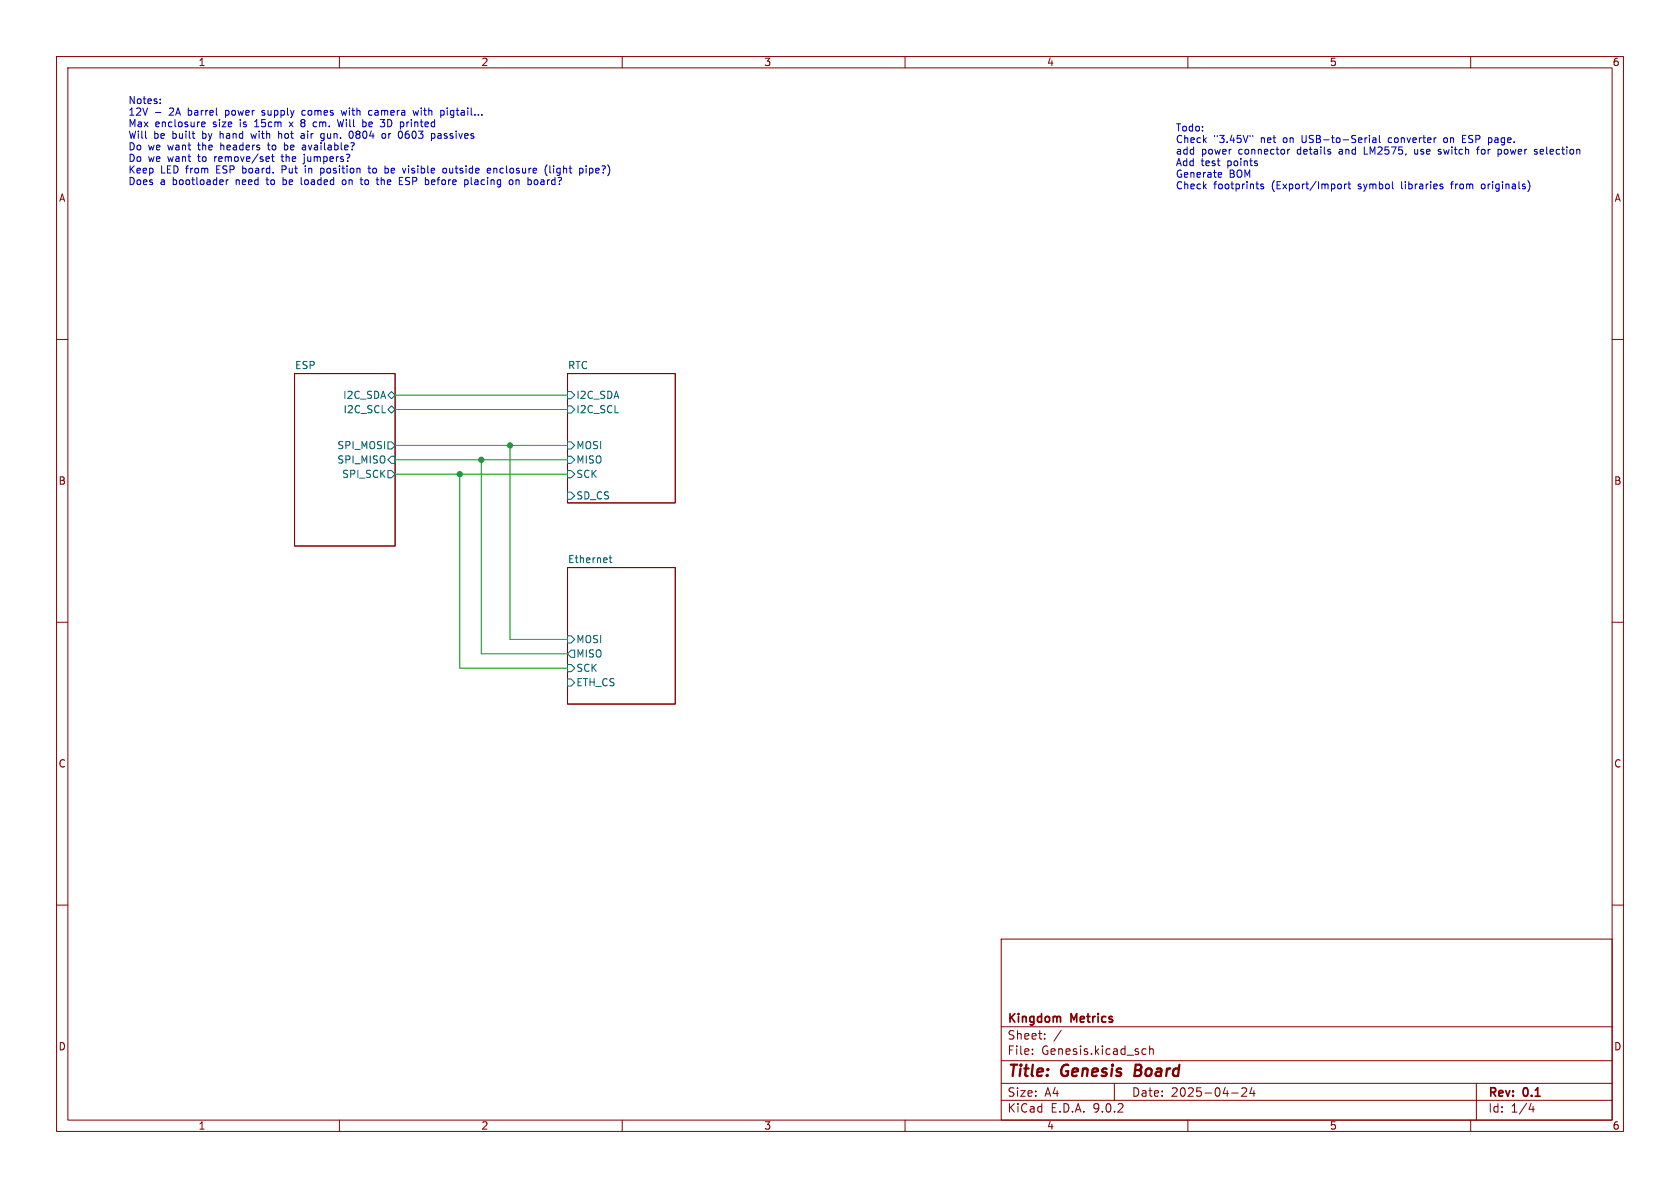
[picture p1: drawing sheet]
<svg xmlns="http://www.w3.org/2000/svg" width="297mm" height="210mm" viewBox="0 0 297 210" stroke-linecap="round" stroke-linejoin="round" font-family="sans-serif">
<g fill="none" stroke="#840000" stroke-width=".18">
<path d="M10 10h277v190h-277zM12 12h273v186h-273zM60 10v2M110 10v2M160 10v2M210 10v2M260 10v2M10 60h2M52.1 66h17.7v30.5h-17.7zM100.3 66h19.1v22.9h-19.1zM285 60h2M10 110h2"/>
<path d="M100.3 100.3h19.1v24.2h-19.1zM285 110h2M10 160h2M177 166h108v32h-108zM285 160h2M60 198v2M110 198v2M160 198v2M177 194.5h108M177 191.5h108M177 187.5h108M177 181.5h108"/>
<path d="M182.5 186.3v.1M182.5 185.5v.1M184.7 183.6v.1M184.7 182.8v.1M187.6 182.1l-1.3 2M197 191.5v3M202.2 185.4l.4 .1M202.6 186.3l-.4 .1M203.2 185.5l.3-.1 .3 .1 .1 .9M203.2 184.9v1.5M210 198v2M217.7 193.2h1.2"/>
<path d="M219.5 192.4l.6-.1 .2 .1 .1 .3-.9 1.1h.9M221.3 192.2l-.3 1.1h.9M221.7 192.8v1M260 198v2M261 191.5v6.5M270.7 195l-.4 1.1h.9M271 195.6v1"/>
</g>
<path d="M200.8 188.2l-.3 2h.8" fill="none" stroke="#840000" stroke-width=".4"/>
<g fill="none" stroke="#006464" stroke-width=".18">
<path d="M68.6 69.9l.6-.7 .6 .7-.6 .6zM68.6 78.1h.6l.6 .6-.6 .7h-.6zM68.6 72.4l.6-.6 .6 .6-.6 .6zM100.3 69.2h.7l.6 .7-.6 .6h-.7zM100.3 71.8h.7l.6 .6-.6 .6h-.7zM100.3 78.1h.7l.6 .6-.6 .7h-.7zM68.6 83.2h.6l.6 .6-.6 .7h-.6zM69.2 80.6h.6v1.3h-.6l-.6-.6zM100.3 80.6h.7l.6 .7-.6 .6h-.7zM100.3 83.2h.7l.6 .6-.6 .7h-.7zM100.3 87h.7l.6 .6-.6 .7h-.7zM107.7 98.6h.5"/>
<path d="M107.9 98.2v1.1l.3 .2M100.3 112.4h.7l.6 .6-.6 .7h-.7zM100.3 117.5h.7l.6 .6-.6 .6h-.7zM101 114.9h.6v1.3h-.6l-.7-.6zM100.3 120h.7l.6 .7-.6 .6h-.7z"/>
</g>
<path d="M69.8 78.7h30.5M69.8 72.4h30.5M69.8 69.9h30.5M90.2 78.7v34.3h10.1M69.8 83.8h30.5M69.8 81.3h30.5M81.3 83.8v34.3h19M85.1 81.3v34.3h15.2" fill="none" stroke="#009600" stroke-width=".18"/>
<g fill="none" stroke="#0000c2" stroke-width=".18">
<path d="M27.5 19.9h1M28.3 18.2v.1M28.3 17.5v.2M46.5 19.5l-.2 .2 .2 .2M53.9 19.5l-.4 .1-.1 .2v.4l.5 .2M60.3 19.5l.3 .9 .2-.6 .2 .6M65.8 19.6l-.4-.1-.2 .3 .1 .5h.5M73 19.5l.3 .9 .2-.6 .2 .6 .3-.9M78 19.5l.4 .1 .1 .2v.4l-.5 .2M79.1 19.1v.1M34 23.6h.4M34.3 24.5h.1"/>
<path d="M35.6 22l.7-.1-.1-.3h-.4l-.2 .1 .1 .6h.5M40 31.8v.8M40.4 31.8l-.4 .2M44.4 23.6l.2 .9M45 22.4h.7M46.3 20.3l.1 .1M47.3 25.7h.4M47.4 25.2l.1 1.2M48 27.7h.5M48.2 27.3v1.1l.3 .1M49.3 23.2v1.3M49.6 23.6l-.3 .1"/>
<path d="M49.7 27.7h.5M49.9 30h.4M49.9 27.3v1.2M50 31.4v1.2M50 32.6h.2M50.2 31.8h-.2M50.3 25.2v1.3M50.3 26.4l.3 .1M50.3 29.3h-.4v1.3M50.6 25.7h-.3M51.1 21.6l.7 .8M51.8 21.6l-.7 .8"/>
<path d="M53.2 23.7h.5M53.2 31.4v1.1l.2 .1M53.3 22.3l.4 .1M53.3 21.6l.1 .1M53.4 21.7h.3M53.4 21.7h-.1M53.6 25.7h.4M53.7 21.1l-.4 .1M53.8 23.9l-.4 .1-.2 .2 .2 .3 .4-.1M53.8 27.3v.1M53.8 27.7v1.1l-.3 .2M54 29.7v.9"/>
<path d="M54 29.3v.1M54 26.4l-.4 .1M54 26h-.4M55.5 22.3h.5M55.5 21.6h.5M56.7 29.7v1.3M56.8 23.7h.5M56.8 24.4h.5M57.2 29.8v.1M57.2 30.5l-.1 .1-.4-.1M57.3 23.6v1l-.2 .3-.3-.1M59.7 21.1l.3 1.3 .2-.9 .2 .9"/>
<path d="M60.6 31.8l-.1 .2 .1 .5 .1 .1h.3M62.3 23.3a.69 .69 0 0 1-.3 1.2l-.2-.2M64 32.6h.1M64.3 21.6h.3l.1 .2v.5l-.4 .1M65 29.7h.5M65.2 29.3v1.1l.3 .2M67.4 31.4v1.2M67.6 31.8l-.2 .1M67.6 23.7l.3-.1 .3 .2-.1 .5-.2 .2-.3-.1M68.4 29.7l.3 .3v.3l-.3 .3M70.6 32.6h.6M71.7 32.6h.2"/>
<path d="M71.8 31.5l-.1 .2 .1 .2M71.8 23.3a.99 .99 0 0 0 0 1.1l.1 .1M71.9 23.7l-.3 .2M71.9 21.6v.8M72.2 21.6l-.3 .2M72.2 29.3v.1M72.2 29.7v.9M76.3 32.5l.2 .1h.2M76.7 31.8h-.2l-.2 .2M76.8 23.7l.1 .1-.1 .6M76.9 32.1l-.6 .1M77.9 24h-.3l-.2 .2v.2l.5 .1"/>
<path d="M78.3 29.9l.4-.2 .2 .3-.1 .5-.3 .1-.2-.1M79.5 29.7v.7l.2 .2M82.5 31.8l.3 .2v.4l-.3 .2M83.3 31.4v1.1l.2 .1M86.3 29.7l.4 .1v.2l-.6 .2M86.7 30.5l-.4 .1M87.3 29.7v.9M87.8 29.8l-.3-.1-.2 .2M90.3 31.8h.3l.1 .2-.1 .5-.3 .1M91.2 31.9l.4-.1 .2 .2M91.2 31.8v.8M94.7 31.8h.3l.1 .2-.1 .5-.3 .1"/>
<path d="M96.4 30.5l.3 .6M96.7 29.1l-.3 .6M97.2 29.3v1.1l.2 .2M97.9 29.3v.1M97.9 29.7v.9M103 29.9v.6M103.6 29.3v.1M103.6 29.7v.9M104.2 30.5l.4 .1M104.2 29.7v1.3M104.6 29.7l-.4 .1M215.6 30.5l.3 .1 .1 .2-.6 .1"/>
<path d="M215.9 31.3h-.3M221 23.9v.3M221.5 23.9v.3M222 32.5h.5M222.4 33.4h.1M223.4 32.6l-.3-.1-.2 .2v.2l.5 .1v.3h-.5M227.6 26.4v.8M228 26.4l-.4 .2M236.6 32.6l.3-.1 .2 .3v.5l-.2 .1-.3-.1M237.7 32.5v.9M238 32.5l-.3 .3M238.3 32.5h.5"/>
<path d="M238.5 32.1v1.1l.3 .2M241.2 26v1.2h.6M242.1 23.9v.2M242.1 24.4v.8M242.7 24.4h.5l.1 .8M243.3 24.7h-.5l-.2 .2 .2 .3 .5-.1M243.9 23.9v1.1l.1 .2M245.7 24.4l-.3 .2v.4l.3 .2M250.1 26.4v.7l.3 .1M254.3 26.6l.5 .4M254.7 26.5l-.3-.1-.1 .2M254.8 27.1l-.2 .1h-.3"/>
<path d="M254.9 33l.2 .1-.2 .3M254.9 32.5l.1 .1M255.6 24.4h-.3l-.1 .2 .1 .5 .3 .1M256.4 32.5h.5M256.7 32.2l-.1 1.2M258.6 23.9h.6M258.6 25.2h.6M258.6 24.5h.4M261 26.4h.5M261.3 26l-.1 1.2M262.3 32.5l-.3 .1-.1 .2v.5l.4 .1M263.6 24.4l.2 .2-.2 .5"/>
<path d="M265.3 26.5l.1 .5-.1 .2h-.3M270.4 32.5v.8M271.6 26.8l.2 .2-.2 .2M271.6 26.4l.1 .1M272.5 26.4l-.2 .2v.5l.2 .1M272.9 26.7l-.6 .1"/>
</g>
<g fill="#009600" stroke="#009600" stroke-width=".18">
<circle cx="85.1" cy="81.3" r=".46"/>
<circle cx="81.3" cy="83.8" r=".46"/>
<circle cx="90.2" cy="78.7" r=".46"/>
</g>
<g font-size="2.8" fill="#840000">
<text x="178" y="190.9">Title:</text>
<text x="187.7" y="190.9">Genesis</text>
<text x="201.4" y="190.9">Board</text>
</g>
<g font-size="2.1" fill="#840000">
<text x="178" y="184">Sheet:</text>
<text x="178" y="181.2">Kingdom</text>
<text x="189.4" y="181.2">Metrics</text>
<text x="178" y="186.7">File:</text>
<text x="184.1" y="186.7">Genesis.kicad_sch</text>
<text x="178" y="196.9">KiCad</text>
<text x="178" y="194.1">Size:</text>
<text x="184.7" y="194.1">A4</text>
<text x="185.7" y="196.9">E.D.A.</text>
<text x="193.3" y="196.9">9.0.2</text>
<text x="200" y="194.1">Date:</text>
<text x="207" y="194.1">2025-04-24</text>
<text x="263" y="194.3">Rev:</text>
<text x="263" y="196.9">Id:</text>
<text x="267.1" y="196.9">1/4</text>
<text x="269.4" y="194.3">0.1</text>
</g>
<g font-size="1.8" fill="#840000">
<text x="35" y="11.9">1</text>
<text x="85" y="11.9">2</text>
<text x="135" y="11.9">3</text>
<text x="185" y="11.9">4</text>
<text x="235" y="11.9">5</text>
<text x="285" y="11.9">6</text>
<text x="10.3" y="35.9">A</text>
<text x="285.3" y="35.9">A</text>
<text x="10.3" y="85.9">B</text>
<text x="285.3" y="85.9">B</text>
<text x="10.3" y="135.9">C</text>
<text x="285.3" y="135.9">C</text>
<text x="10.3" y="185.9">D</text>
<text x="285.3" y="185.9">D</text>
<text x="35" y="199.9">1</text>
<text x="85" y="199.9">2</text>
<text x="135" y="199.9">3</text>
<text x="185" y="199.9">4</text>
<text x="235" y="199.9">5</text>
<text x="285" y="199.9">6</text>
</g>
<g font-size="1.8" fill="#0000c2">
<text x="22.6" y="18.6">Notes:</text>
<text x="22.6" y="20.6">12V</text>
<text x="22.6" y="22.7">Max</text>
<text x="27.4" y="22.7">enclosure</text>
<text x="30" y="20.6">2A</text>
<text x="33.5" y="20.6">barrel</text>
<text x="37.8" y="22.7">size</text>
<text x="40.3" y="20.6">power</text>
<text x="42.7" y="22.7">is</text>
<text x="45.5" y="22.7">15cm</text>
<text x="47" y="20.6">supply</text>
<text x="51.9" y="22.7">x</text>
<text x="54.1" y="22.7">8</text>
<text x="54.2" y="20.6">comes</text>
<text x="56.4" y="22.7">cm.</text>
<text x="61" y="22.7">Will</text>
<text x="61.5" y="20.6">with</text>
<text x="65.6" y="22.7">be</text>
<text x="66.4" y="20.6">camera</text>
<text x="69" y="22.7">3D</text>
<text x="72.6" y="22.7">printed</text>
<text x="74.6" y="20.6">with</text>
<text x="79.5" y="20.6">pigtail...</text>
<text x="207.8" y="23.4">Todo:</text>
<text x="22.6" y="24.7">Will</text>
<text x="22.6" y="26.8">Do</text>
<text x="22.6" y="28.8">Do</text>
<text x="26.2" y="26.8">we</text>
<text x="26.2" y="28.8">we</text>
<text x="27.2" y="24.7">be</text>
<text x="29.8" y="26.8">want</text>
<text x="29.8" y="28.8">want</text>
<text x="30.6" y="24.7">built</text>
<text x="35.3" y="26.8">the</text>
<text x="35.3" y="28.8">to</text>
<text x="36" y="24.7">by</text>
<text x="38.4" y="28.8">remove/set</text>
<text x="39.3" y="24.7">hand</text>
<text x="39.4" y="26.8">headers</text>
<text x="45.1" y="24.7">with</text>
<text x="48.1" y="26.8">to</text>
<text x="50.1" y="24.7">hot</text>
<text x="50.5" y="28.8">the</text>
<text x="51.1" y="26.8">be</text>
<text x="54.3" y="24.7">air</text>
<text x="54.5" y="26.8">available?</text>
<text x="54.6" y="28.8">jumpers?</text>
<text x="58" y="24.7">gun.</text>
<text x="63.2" y="24.7">0804</text>
<text x="69.2" y="24.7">or</text>
<text x="72.3" y="24.7">0603</text>
<text x="78.3" y="24.7">passives</text>
<text x="207.8" y="25.5">Check</text>
<text x="207.8" y="27.5">add</text>
<text x="207.8" y="29.6">Add</text>
<text x="212.3" y="29.6">test</text>
<text x="212.4" y="27.5">power</text>
<text x="214.6" y="25.5">&quot;3.45V&quot;</text>
<text x="217.1" y="29.6">points</text>
<text x="219.1" y="27.5">connector</text>
<text x="223" y="25.5">net</text>
<text x="227.1" y="25.5">on</text>
<text x="229.6" y="27.5">details</text>
<text x="230.6" y="25.5">USB-to-Serial</text>
<text x="237.2" y="27.5">and</text>
<text x="241.8" y="27.5">LM2575,</text>
<text x="246.1" y="25.5">converter</text>
<text x="250.9" y="27.5">use</text>
<text x="255.3" y="27.5">switch</text>
<text x="256.1" y="25.5">on</text>
<text x="259.6" y="25.5">ESP</text>
<text x="262.4" y="27.5">for</text>
<text x="264.4" y="25.5">page.</text>
<text x="266.3" y="27.5">power</text>
<text x="272.9" y="27.5">selection</text>
<text x="22.6" y="30.9">Keep</text>
<text x="22.6" y="32.9">Does</text>
<text x="28.3" y="32.9">a</text>
<text x="28.4" y="30.9">LED from</text>
<text x="30.6" y="32.9">bootloader</text>
<text x="38.5" y="30.9">ESP</text>
<text x="42" y="32.9">need</text>
<text x="43.3" y="30.9">board.</text>
<text x="47.6" y="32.9">to</text>
<text x="50.5" y="30.9">Put</text>
<text x="50.7" y="32.9">be</text>
<text x="54.1" y="32.9">loaded</text>
<text x="54.8" y="30.9">in</text>
<text x="57.7" y="30.9">position</text>
<text x="61.6" y="32.9">on</text>
<text x="65.1" y="32.9">to</text>
<text x="66.4" y="30.9">to</text>
<text x="68.1" y="32.9">the</text>
<text x="69.5" y="30.9">be</text>
<text x="72.2" y="32.9">ESP</text>
<text x="72.9" y="30.9">visible</text>
<text x="77" y="32.9">before</text>
<text x="80.2" y="30.9">outside</text>
<text x="84.2" y="32.9">placing</text>
<text x="88.2" y="30.9">enclosure</text>
<text x="92.3" y="32.9">on</text>
<text x="95.8" y="32.9">board?</text>
<text x="98.6" y="30.9">(light</text>
<text x="104.9" y="30.9">pipe?)</text>
<text x="207.8" y="31.6">Generate</text>
<text x="207.8" y="33.7">Check</text>
<text x="214.6" y="33.7">footprints</text>
<text x="217.3" y="31.6">BOM</text>
<text x="224.9" y="33.7">(Export/Import</text>
<text x="240.4" y="33.7">symbol</text>
<text x="248.2" y="33.7">libraries</text>
<text x="257.2" y="33.7">from</text>
<text x="262.8" y="33.7">originals)</text>
</g>
<g font-size="1.8" fill="#006464">
<text x="52.1" y="65.3">ESP</text>
<text x="100.3" y="65.3">RTC</text>
<text x="60.6" y="70.7">I2C_SDA</text>
<text x="101.8" y="70.7">I2C_SDA</text>
<text x="60.6" y="73.3">I2C_SCL</text>
<text x="101.8" y="73.3">I2C_SCL</text>
<text x="59.5" y="79.6">SPI_MOSI</text>
<text x="59.5" y="82.1">SPI_MISO</text>
<text x="101.8" y="82.1">MISO</text>
<text x="101.8" y="79.6">MOSI</text>
<text x="60.4" y="84.7">SPI_SCK</text>
<text x="101.8" y="84.7">SCK</text>
<text x="101.8" y="88.5">SD_CS</text>
<text x="100.3" y="99.6">Ethernet</text>
<text x="101.8" y="113.9">MOSI</text>
<text x="101.8" y="116.4">MISO</text>
<text x="101.8" y="119">SCK</text>
<text x="101.8" y="121.5">ETH_CS</text>
</g>
</svg>
